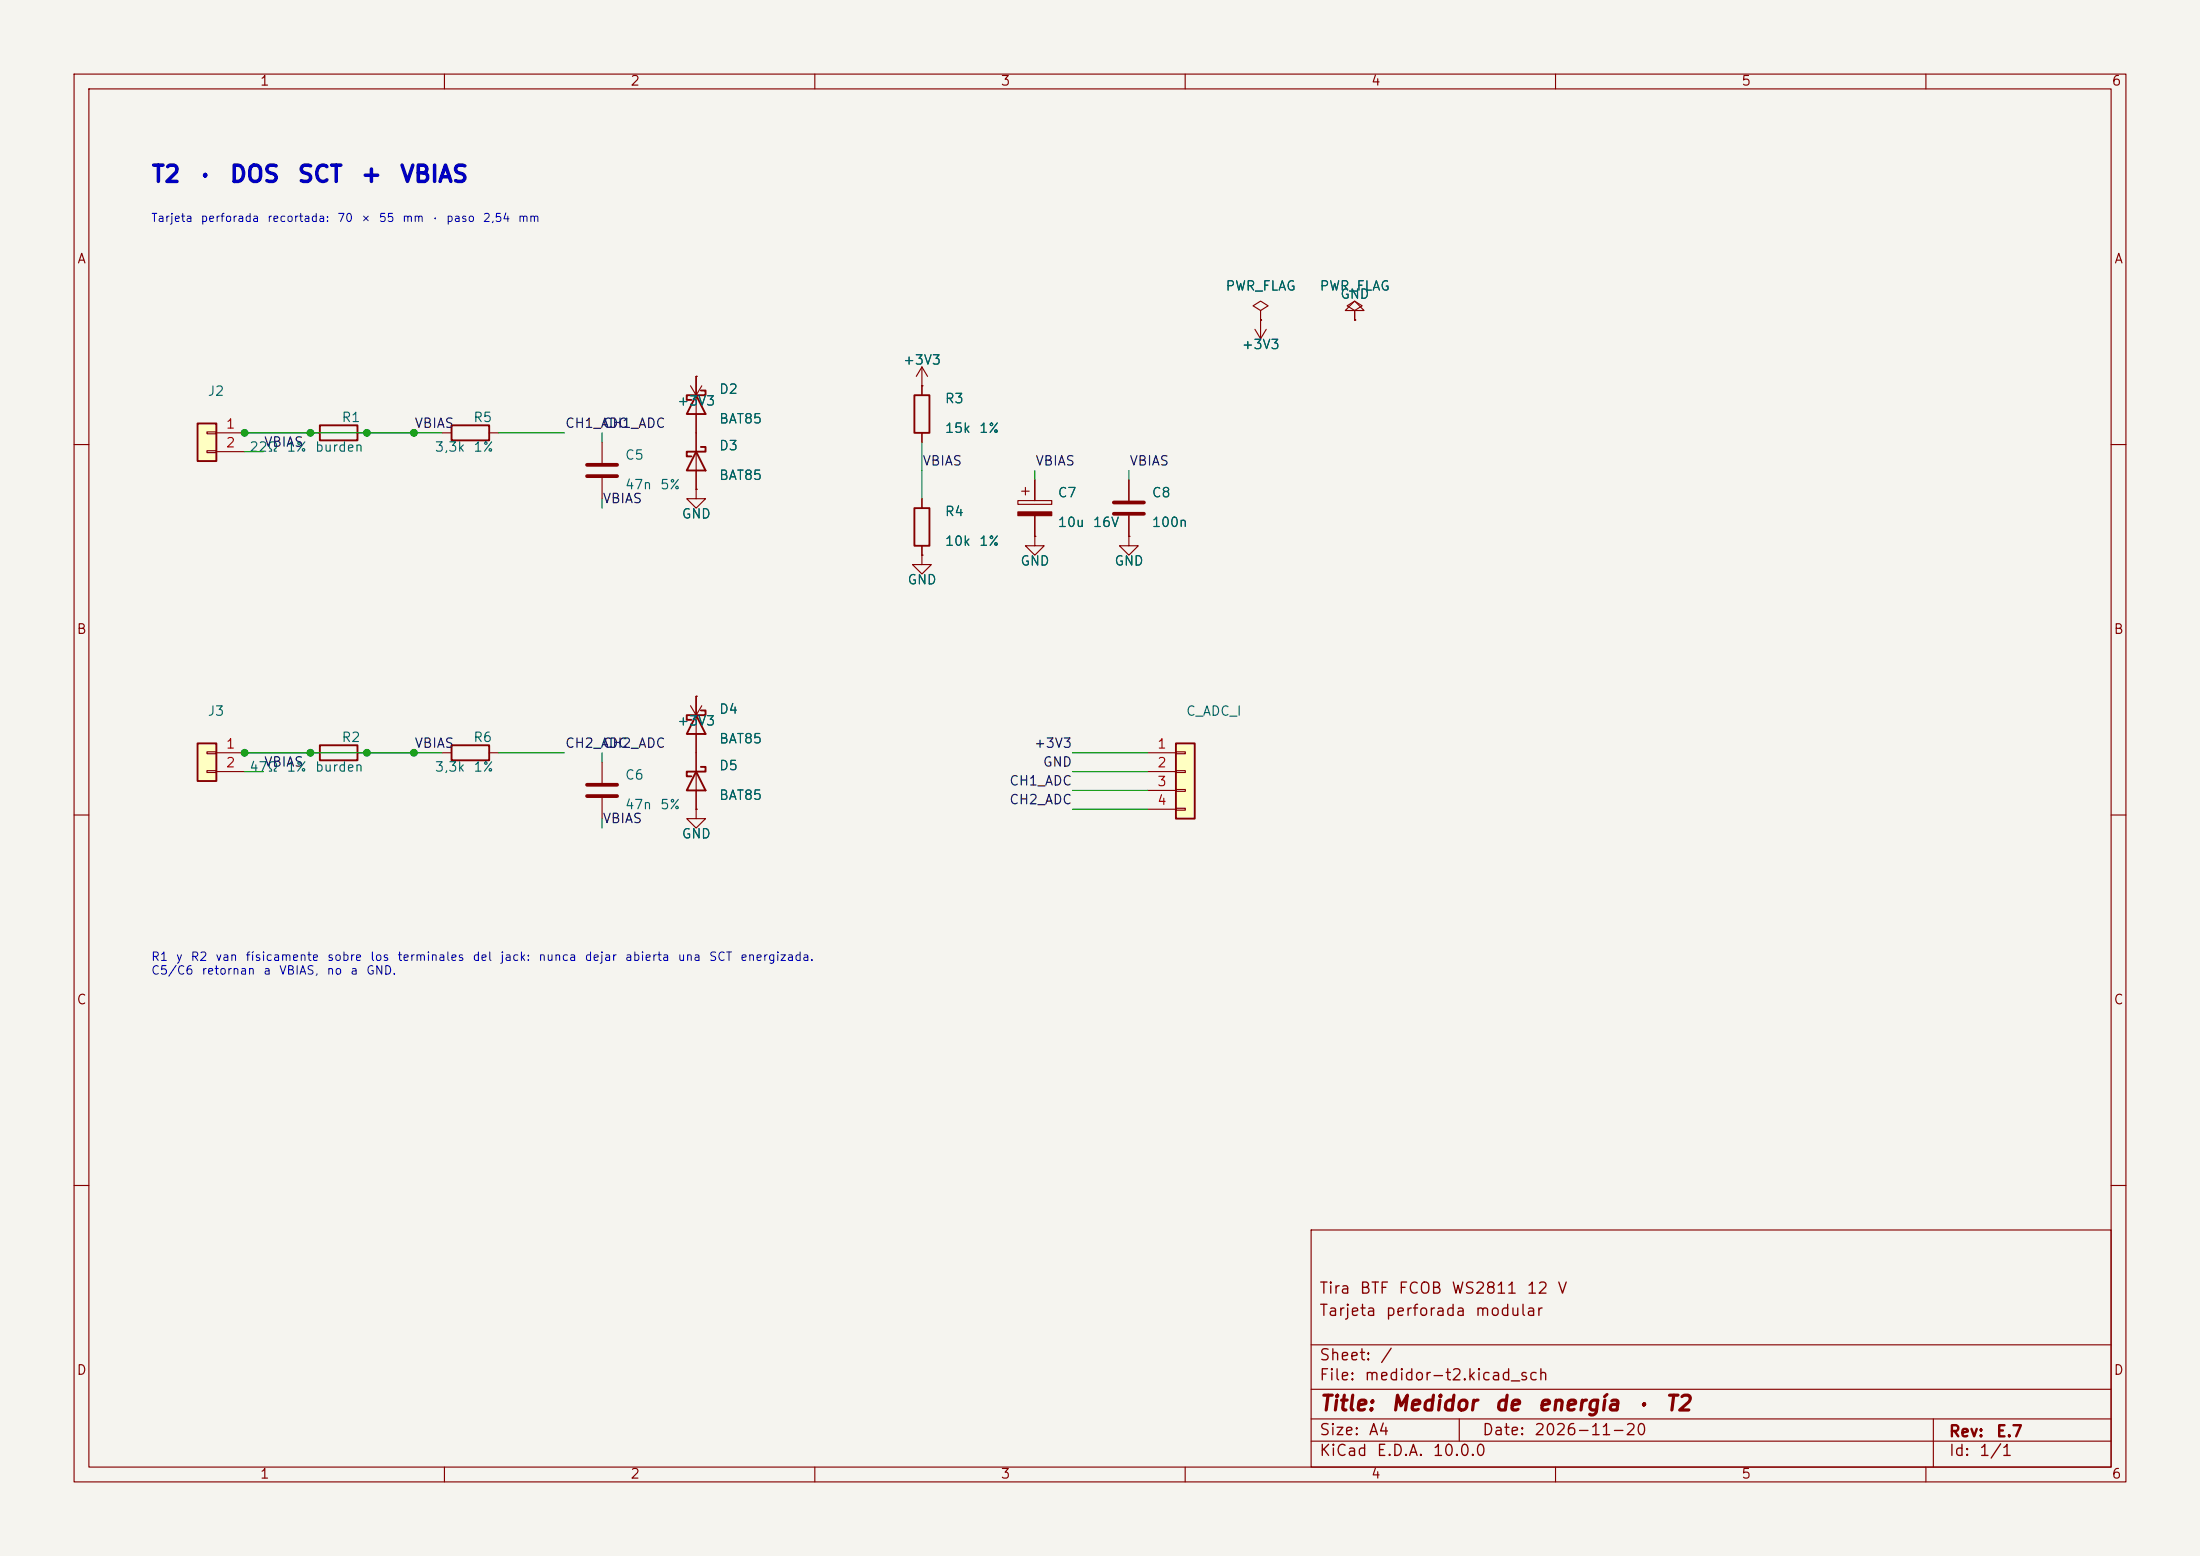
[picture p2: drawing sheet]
(kicad_sch
 (version 20250114)
 (generator "eeschema")
 (generator_version "9.0")
 (paper "A4")
 (title_block
  (title "Medidor de energía · T2")
  (date "2026-11-20")
  (rev "E.7")
  (company "")
  (comment 1 "Tarjeta perforada modular")
  (comment 2 "Tira BTF FCOB WS2811 12 V"))
 (lib_symbols
  (symbol "Connector_Generic:Conn_01x02"
   (pin_names
    (offset 1.016) (hide yes)) (exclude_from_sim no) (in_bom yes) (on_board yes)
   (in_pos_files yes)
   (duplicate_pin_numbers_are_jumpers no)
   (property "Reference" "J" (at 0 2.54 0) (show_name no) (do_not_autoplace no) (effects (font (size 1.27 1.27))))
   (property "Value" "Conn_01x02" (at 0 -5.08 0) (show_name no) (do_not_autoplace no) (effects (font (size 1.27 1.27))))
   (property "Footprint" "" (at 0 0 0) (show_name no) (do_not_autoplace no) (hide yes) (effects (font (size 1.27 1.27))))
   (property "Datasheet" "" (at 0 0 0) (show_name no) (do_not_autoplace no) (hide yes) (effects (font (size 1.27 1.27))))
   (property "Description" "Generic connector, single row, 01x02, script generated (kicad-library-utils/schlib/autogen/connector/)" (at 0 0 0) (show_name no) (do_not_autoplace no) (hide yes) (effects (font (size 1.27 1.27))))
   (symbol "Conn_01x02_1_1"
    (rectangle (start -1.27 1.27) (end 1.27 -3.81) (stroke (width 0.254) (type default)) (fill (type background)))
    (rectangle (start -1.27 0.127) (end 0 -0.127) (stroke (width 0.1524) (type default)) (fill (type none)))
    (rectangle (start -1.27 -2.413) (end 0 -2.667) (stroke (width 0.1524) (type default)) (fill (type none)))
    (pin passive line (at -5.08 0 0) (length 3.81) (name "Pin_1" (effects (font (size 1.27 1.27)))) (number "1" (effects (font (size 1.27 1.27)))))
    (pin passive line (at -5.08 -2.54 0) (length 3.81) (name "Pin_2" (effects (font (size 1.27 1.27)))) (number "2" (effects (font (size 1.27 1.27))))))
   (embedded_fonts no))
  (symbol "Device:R"
   (pin_numbers (hide yes))
   (pin_names
    (offset 0)) (exclude_from_sim no) (in_bom yes) (on_board yes)
   (in_pos_files yes)
   (duplicate_pin_numbers_are_jumpers no)
   (property "Reference" "R" (at 2.032 0 90) (show_name no) (do_not_autoplace no) (effects (font (size 1.27 1.27))))
   (property "Value" "R" (at 0 0 90) (show_name no) (do_not_autoplace no) (effects (font (size 1.27 1.27))))
   (property "Footprint" "" (at -1.778 0 90) (show_name no) (do_not_autoplace no) (hide yes) (effects (font (size 1.27 1.27))))
   (property "Datasheet" "" (at 0 0 0) (show_name no) (do_not_autoplace no) (hide yes) (effects (font (size 1.27 1.27))))
   (property "Description" "Resistor" (at 0 0 0) (show_name no) (do_not_autoplace no) (hide yes) (effects (font (size 1.27 1.27))))
   (symbol "R_0_1"
    (rectangle (start -1.016 -2.54) (end 1.016 2.54) (stroke (width 0.254) (type default)) (fill (type none))))
   (symbol "R_1_1"
    (pin passive line (at 0 3.81 270) (length 1.27) (name "" (effects (font (size 1.27 1.27)))) (number "1" (effects (font (size 1.27 1.27)))))
    (pin passive line (at 0 -3.81 90) (length 1.27) (name "" (effects (font (size 1.27 1.27)))) (number "2" (effects (font (size 1.27 1.27))))))
   (embedded_fonts no))
  (symbol "Device:C"
   (pin_numbers (hide yes))
   (pin_names
    (offset 0.254)) (exclude_from_sim no) (in_bom yes) (on_board yes)
   (in_pos_files yes)
   (duplicate_pin_numbers_are_jumpers no)
   (property "Reference" "C" (at 0.635 2.54 0) (show_name no) (do_not_autoplace no) (effects (font (size 1.27 1.27)) (justify left)))
   (property "Value" "C" (at 0.635 -2.54 0) (show_name no) (do_not_autoplace no) (effects (font (size 1.27 1.27)) (justify left)))
   (property "Footprint" "" (at 0.9652 -3.81 0) (show_name no) (do_not_autoplace no) (hide yes) (effects (font (size 1.27 1.27))))
   (property "Datasheet" "" (at 0 0 0) (show_name no) (do_not_autoplace no) (hide yes) (effects (font (size 1.27 1.27))))
   (property "Description" "Unpolarized capacitor" (at 0 0 0) (show_name no) (do_not_autoplace no) (hide yes) (effects (font (size 1.27 1.27))))
   (symbol "C_0_1"
    (polyline (pts (xy -2.032 0.762) (xy 2.032 0.762)) (stroke (width 0.508) (type default)) (fill (type none)))
    (polyline (pts (xy -2.032 -0.762) (xy 2.032 -0.762)) (stroke (width 0.508) (type default)) (fill (type none))))
   (symbol "C_1_1"
    (pin passive line (at 0 3.81 270) (length 2.794) (name "" (effects (font (size 1.27 1.27)))) (number "1" (effects (font (size 1.27 1.27)))))
    (pin passive line (at 0 -3.81 90) (length 2.794) (name "" (effects (font (size 1.27 1.27)))) (number "2" (effects (font (size 1.27 1.27))))))
   (embedded_fonts no))
  (symbol "Device:D_Schottky"
   (pin_numbers (hide yes))
   (pin_names
    (offset 1.016) (hide yes)) (exclude_from_sim no) (in_bom yes) (on_board yes)
   (in_pos_files yes)
   (duplicate_pin_numbers_are_jumpers no)
   (property "Reference" "D" (at 0 2.54 0) (show_name no) (do_not_autoplace no) (effects (font (size 1.27 1.27))))
   (property "Value" "D_Schottky" (at 0 -2.54 0) (show_name no) (do_not_autoplace no) (effects (font (size 1.27 1.27))))
   (property "Footprint" "" (at 0 0 0) (show_name no) (do_not_autoplace no) (hide yes) (effects (font (size 1.27 1.27))))
   (property "Datasheet" "" (at 0 0 0) (show_name no) (do_not_autoplace no) (hide yes) (effects (font (size 1.27 1.27))))
   (property "Description" "Schottky diode" (at 0 0 0) (show_name no) (do_not_autoplace no) (hide yes) (effects (font (size 1.27 1.27))))
   (symbol "D_Schottky_0_1"
    (polyline (pts (xy -1.905 0.635) (xy -1.905 1.27) (xy -1.27 1.27) (xy -1.27 -1.27) (xy -0.635 -1.27) (xy -0.635 -0.635)) (stroke (width 0.254) (type default)) (fill (type none)))
    (polyline (pts (xy 1.27 1.27) (xy 1.27 -1.27) (xy -1.27 0) (xy 1.27 1.27)) (stroke (width 0.254) (type default)) (fill (type none)))
    (polyline (pts (xy 1.27 0) (xy -1.27 0)) (stroke (width 0) (type default)) (fill (type none))))
   (symbol "D_Schottky_1_1"
    (pin passive line (at -3.81 0 0) (length 2.54) (name "K" (effects (font (size 1.27 1.27)))) (number "1" (effects (font (size 1.27 1.27)))))
    (pin passive line (at 3.81 0 180) (length 2.54) (name "A" (effects (font (size 1.27 1.27)))) (number "2" (effects (font (size 1.27 1.27))))))
   (embedded_fonts no))
  (symbol "power:GND"
   (power global)
   (pin_numbers (hide yes))
   (pin_names
    (offset 0) (hide yes)) (exclude_from_sim no) (in_bom yes) (on_board yes)
   (in_pos_files yes)
   (duplicate_pin_numbers_are_jumpers no)
   (property "Reference" "#PWR" (at 0 -6.35 0) (show_name no) (do_not_autoplace no) (hide yes) (effects (font (size 1.27 1.27))))
   (property "Value" "GND" (at 0 -3.81 0) (show_name no) (do_not_autoplace no) (effects (font (size 1.27 1.27))))
   (property "Footprint" "" (at 0 0 0) (show_name no) (do_not_autoplace no) (hide yes) (effects (font (size 1.27 1.27))))
   (property "Datasheet" "" (at 0 0 0) (show_name no) (do_not_autoplace no) (hide yes) (effects (font (size 1.27 1.27))))
   (property "Description" "Power symbol creates a global label with name \"GND\" , ground" (at 0 0 0) (show_name no) (do_not_autoplace no) (hide yes) (effects (font (size 1.27 1.27))))
   (symbol "GND_0_1"
    (polyline (pts (xy 0 0) (xy 0 -1.27) (xy 1.27 -1.27) (xy 0 -2.54) (xy -1.27 -1.27) (xy 0 -1.27)) (stroke (width 0) (type default)) (fill (type none))))
   (symbol "GND_1_1"
    (pin power_in line (at 0 0 270) (length 0) (name "" (effects (font (size 1.27 1.27)))) (number "1" (effects (font (size 1.27 1.27))))))
   (embedded_fonts no))
  (symbol "power:+3V3"
   (power global)
   (pin_numbers (hide yes))
   (pin_names
    (offset 0) (hide yes)) (exclude_from_sim no) (in_bom yes) (on_board yes)
   (in_pos_files yes)
   (duplicate_pin_numbers_are_jumpers no)
   (property "Reference" "#PWR" (at 0 -3.81 0) (show_name no) (do_not_autoplace no) (hide yes) (effects (font (size 1.27 1.27))))
   (property "Value" "+3V3" (at 0 3.556 0) (show_name no) (do_not_autoplace no) (effects (font (size 1.27 1.27))))
   (property "Footprint" "" (at 0 0 0) (show_name no) (do_not_autoplace no) (hide yes) (effects (font (size 1.27 1.27))))
   (property "Datasheet" "" (at 0 0 0) (show_name no) (do_not_autoplace no) (hide yes) (effects (font (size 1.27 1.27))))
   (property "Description" "Power symbol creates a global label with name \"+3V3\"" (at 0 0 0) (show_name no) (do_not_autoplace no) (hide yes) (effects (font (size 1.27 1.27))))
   (symbol "+3V3_0_1"
    (polyline (pts (xy -0.762 1.27) (xy 0 2.54)) (stroke (width 0) (type default)) (fill (type none)))
    (polyline (pts (xy 0 2.54) (xy 0.762 1.27)) (stroke (width 0) (type default)) (fill (type none)))
    (polyline (pts (xy 0 0) (xy 0 2.54)) (stroke (width 0) (type default)) (fill (type none))))
   (symbol "+3V3_1_1"
    (pin power_in line (at 0 0 90) (length 0) (name "" (effects (font (size 1.27 1.27)))) (number "1" (effects (font (size 1.27 1.27))))))
   (embedded_fonts no))
  (symbol "Device:C_Polarized"
   (pin_numbers (hide yes))
   (pin_names
    (offset 0.254)) (exclude_from_sim no) (in_bom yes) (on_board yes)
   (in_pos_files yes)
   (duplicate_pin_numbers_are_jumpers no)
   (property "Reference" "C" (at 0.635 2.54 0) (show_name no) (do_not_autoplace no) (effects (font (size 1.27 1.27)) (justify left)))
   (property "Value" "C_Polarized" (at 0.635 -2.54 0) (show_name no) (do_not_autoplace no) (effects (font (size 1.27 1.27)) (justify left)))
   (property "Footprint" "" (at 0.9652 -3.81 0) (show_name no) (do_not_autoplace no) (hide yes) (effects (font (size 1.27 1.27))))
   (property "Datasheet" "" (at 0 0 0) (show_name no) (do_not_autoplace no) (hide yes) (effects (font (size 1.27 1.27))))
   (property "Description" "Polarized capacitor" (at 0 0 0) (show_name no) (do_not_autoplace no) (hide yes) (effects (font (size 1.27 1.27))))
   (symbol "C_Polarized_0_1"
    (rectangle (start -2.286 0.508) (end 2.286 1.016) (stroke (width 0) (type default)) (fill (type none)))
    (polyline (pts (xy -1.778 2.286) (xy -0.762 2.286)) (stroke (width 0) (type default)) (fill (type none)))
    (polyline (pts (xy -1.27 2.794) (xy -1.27 1.778)) (stroke (width 0) (type default)) (fill (type none)))
    (rectangle (start 2.286 -0.508) (end -2.286 -1.016) (stroke (width 0) (type default)) (fill (type outline))))
   (symbol "C_Polarized_1_1"
    (pin passive line (at 0 3.81 270) (length 2.794) (name "" (effects (font (size 1.27 1.27)))) (number "1" (effects (font (size 1.27 1.27)))))
    (pin passive line (at 0 -3.81 90) (length 2.794) (name "" (effects (font (size 1.27 1.27)))) (number "2" (effects (font (size 1.27 1.27))))))
   (embedded_fonts no))
  (symbol "Connector_Generic:Conn_01x04"
   (pin_names
    (offset 1.016) (hide yes)) (exclude_from_sim no) (in_bom yes) (on_board yes)
   (in_pos_files yes)
   (duplicate_pin_numbers_are_jumpers no)
   (property "Reference" "J" (at 0 5.08 0) (show_name no) (do_not_autoplace no) (effects (font (size 1.27 1.27))))
   (property "Value" "Conn_01x04" (at 0 -7.62 0) (show_name no) (do_not_autoplace no) (effects (font (size 1.27 1.27))))
   (property "Footprint" "" (at 0 0 0) (show_name no) (do_not_autoplace no) (hide yes) (effects (font (size 1.27 1.27))))
   (property "Datasheet" "" (at 0 0 0) (show_name no) (do_not_autoplace no) (hide yes) (effects (font (size 1.27 1.27))))
   (property "Description" "Generic connector, single row, 01x04, script generated (kicad-library-utils/schlib/autogen/connector/)" (at 0 0 0) (show_name no) (do_not_autoplace no) (hide yes) (effects (font (size 1.27 1.27))))
   (symbol "Conn_01x04_1_1"
    (rectangle (start -1.27 3.81) (end 1.27 -6.35) (stroke (width 0.254) (type default)) (fill (type background)))
    (rectangle (start -1.27 2.667) (end 0 2.413) (stroke (width 0.1524) (type default)) (fill (type none)))
    (rectangle (start -1.27 0.127) (end 0 -0.127) (stroke (width 0.1524) (type default)) (fill (type none)))
    (rectangle (start -1.27 -2.413) (end 0 -2.667) (stroke (width 0.1524) (type default)) (fill (type none)))
    (rectangle (start -1.27 -4.953) (end 0 -5.207) (stroke (width 0.1524) (type default)) (fill (type none)))
    (pin passive line (at -5.08 2.54 0) (length 3.81) (name "Pin_1" (effects (font (size 1.27 1.27)))) (number "1" (effects (font (size 1.27 1.27)))))
    (pin passive line (at -5.08 0 0) (length 3.81) (name "Pin_2" (effects (font (size 1.27 1.27)))) (number "2" (effects (font (size 1.27 1.27)))))
    (pin passive line (at -5.08 -2.54 0) (length 3.81) (name "Pin_3" (effects (font (size 1.27 1.27)))) (number "3" (effects (font (size 1.27 1.27)))))
    (pin passive line (at -5.08 -5.08 0) (length 3.81) (name "Pin_4" (effects (font (size 1.27 1.27)))) (number "4" (effects (font (size 1.27 1.27))))))
   (embedded_fonts no))
  (symbol "power:PWR_FLAG"
   (power global)
   (pin_numbers (hide yes))
   (pin_names
    (offset 0) (hide yes)) (exclude_from_sim no) (in_bom yes) (on_board yes)
   (in_pos_files yes)
   (duplicate_pin_numbers_are_jumpers no)
   (property "Reference" "#FLG" (at 0 1.905 0) (show_name no) (do_not_autoplace no) (hide yes) (effects (font (size 1.27 1.27))))
   (property "Value" "PWR_FLAG" (at 0 3.81 0) (show_name no) (do_not_autoplace no) (effects (font (size 1.27 1.27))))
   (property "Footprint" "" (at 0 0 0) (show_name no) (do_not_autoplace no) (hide yes) (effects (font (size 1.27 1.27))))
   (property "Datasheet" "" (at 0 0 0) (show_name no) (do_not_autoplace no) (hide yes) (effects (font (size 1.27 1.27))))
   (property "Description" "Special symbol for telling ERC where power comes from" (at 0 0 0) (show_name no) (do_not_autoplace no) (hide yes) (effects (font (size 1.27 1.27))))
   (symbol "PWR_FLAG_0_0"
    (pin power_out line (at 0 0 90) (length 0) (name "" (effects (font (size 1.27 1.27)))) (number "1" (effects (font (size 1.27 1.27))))))
   (symbol "PWR_FLAG_0_1"
    (polyline (pts (xy 0 0) (xy 0 1.27) (xy -1.016 1.905) (xy 0 2.54) (xy 1.016 1.905) (xy 0 1.27)) (stroke (width 0) (type default)) (fill (type none))))
   (embedded_fonts no)))
 (junction
  (at 33.02 58.42)
  (diameter 0)
  (color 0 0 0 0))
 (junction
  (at 33.02 101.6)
  (diameter 0)
  (color 0 0 0 0))
 (junction
  (at 41.91 58.42)
  (diameter 0)
  (color 0 0 0 0))
 (junction
  (at 41.91 101.6)
  (diameter 0)
  (color 0 0 0 0))
 (junction
  (at 49.53 58.42)
  (diameter 0)
  (color 0 0 0 0))
 (junction
  (at 49.53 101.6)
  (diameter 0)
  (color 0 0 0 0))
 (junction
  (at 55.88 58.42)
  (diameter 0)
  (color 0 0 0 0))
 (junction
  (at 55.88 101.6)
  (diameter 0)
  (color 0 0 0 0))
 (wire
  (pts (xy 33.02 58.42) (xy 41.91 58.42))
  (stroke (width 0) (type default)))
 (wire
  (pts (xy 49.53 58.42) (xy 55.88 58.42))
  (stroke (width 0) (type default)))
 (wire
  (pts (xy 33.02 58.42) (xy 59.69 58.42))
  (stroke (width 0) (type default)))
 (wire
  (pts (xy 67.31 58.42) (xy 76.2 58.42))
  (stroke (width 0) (type default)))
 (wire
  (pts (xy 81.28 59.69) (xy 81.28 58.42))
  (stroke (width 0) (type default)))
 (wire
  (pts (xy 81.28 67.31) (xy 81.28 68.58))
  (stroke (width 0) (type default)))
 (wire
  (pts (xy 33.02 60.96) (xy 35.56 60.96))
  (stroke (width 0) (type default)))
 (wire
  (pts (xy 33.02 101.6) (xy 41.91 101.6))
  (stroke (width 0) (type default)))
 (wire
  (pts (xy 49.53 101.6) (xy 55.88 101.6))
  (stroke (width 0) (type default)))
 (wire
  (pts (xy 33.02 101.6) (xy 59.69 101.6))
  (stroke (width 0) (type default)))
 (wire
  (pts (xy 67.31 101.6) (xy 76.2 101.6))
  (stroke (width 0) (type default)))
 (wire
  (pts (xy 81.28 102.87) (xy 81.28 101.6))
  (stroke (width 0) (type default)))
 (wire
  (pts (xy 81.28 110.49) (xy 81.28 111.76))
  (stroke (width 0) (type default)))
 (wire
  (pts (xy 33.02 104.14) (xy 35.56 104.14))
  (stroke (width 0) (type default)))
 (wire
  (pts (xy 124.46 59.69) (xy 124.46 63.5))
  (stroke (width 0) (type default)))
 (wire
  (pts (xy 124.46 63.5) (xy 124.46 67.31))
  (stroke (width 0) (type default)))
 (wire
  (pts (xy 139.7 64.77) (xy 139.7 63.5))
  (stroke (width 0) (type default)))
 (wire
  (pts (xy 152.4 64.77) (xy 152.4 63.5))
  (stroke (width 0) (type default)))
 (wire
  (pts (xy 154.94 101.6) (xy 144.78 101.6))
  (stroke (width 0) (type default)))
 (wire
  (pts (xy 154.94 104.14) (xy 144.78 104.14))
  (stroke (width 0) (type default)))
 (wire
  (pts (xy 154.94 106.68) (xy 144.78 106.68))
  (stroke (width 0) (type default)))
 (wire
  (pts (xy 154.94 109.22) (xy 144.78 109.22))
  (stroke (width 0) (type default)))
 (text "T2 · DOS SCT + VBIAS"
  (exclude_from_sim no)
  (at 20.32 25.4 0)
  (effects (font (size 2.2 2.2)
    (bold yes)) (justify left bottom)))
 (text "Tarjeta perforada recortada: 70 × 55 mm · paso 2,54 mm"
  (exclude_from_sim no)
  (at 20.32 30.48 0)
  (effects (font (size 1.1 1.1)) (justify left bottom)))
 (symbol
  (lib_id "Connector_Generic:Conn_01x02")
  (at 27.94 58.42 0)
  (mirror y)
  (unit 1)
  (exclude_from_sim no)
  (in_bom yes)
  (on_board yes)
  (dnp no)
  (property "Reference" "J2" (at 27.94 52.88 0) (effects (font (size 1.27 1.27)) (justify right)))
  (property "Value" "SCT-013-000 CH1 · T/S" (at 30.94 60.42 0) (effects (font (size 1.27 1.27)) (justify right) (hide yes)))
  (property "Footprint" "Connector_JST:JST_XH_B2B-XH-A_1x02_P2.50mm_Vertical" (at 27.94 58.42 0) (effects (font (size 1.27 1.27)) (hide yes)))
  (property "Datasheet" "" (at 27.94 58.42 0) (effects (font (size 1.27 1.27)) (hide yes)))
  (pin "1")
  (pin "2"))
 (symbol
  (lib_id "Device:R")
  (at 45.72 58.42 90)
  (unit 1)
  (exclude_from_sim no)
  (in_bom yes)
  (on_board no)
  (dnp no)
  (property "Reference" "R1" (at 48.72 56.42 90) (effects (font (size 1.27 1.27)) (justify left)))
  (property "Value" "22Ω 1% burden" (at 48.72 60.42 90) (effects (font (size 1.27 1.27)) (justify left)))
  (property "Footprint" "Resistor_THT:R_Axial_DIN0207_L6.3mm_D2.5mm_P10.16mm_Horizontal" (at 45.72 58.42 0) (effects (font (size 1.27 1.27)) (hide yes)))
  (property "Datasheet" "" (at 45.72 58.42 0) (effects (font (size 1.27 1.27)) (hide yes)))
  (pin "1")
  (pin "2"))
 (label "VBIAS"
  (at 55.88 58.42 0)
  (effects (font (size 1.27 1.27)) (justify left bottom)))
 (symbol
  (lib_id "Device:R")
  (at 63.5 58.42 90)
  (unit 1)
  (exclude_from_sim no)
  (in_bom yes)
  (on_board yes)
  (dnp no)
  (property "Reference" "R5" (at 66.5 56.42 90) (effects (font (size 1.27 1.27)) (justify left)))
  (property "Value" "3,3k 1%" (at 66.5 60.42 90) (effects (font (size 1.27 1.27)) (justify left)))
  (property "Footprint" "Resistor_THT:R_Axial_DIN0207_L6.3mm_D2.5mm_P10.16mm_Horizontal" (at 63.5 58.42 0) (effects (font (size 1.27 1.27)) (hide yes)))
  (property "Datasheet" "" (at 63.5 58.42 0) (effects (font (size 1.27 1.27)) (hide yes)))
  (pin "1")
  (pin "2"))
 (label "CH1_ADC"
  (at 76.2 58.42 0)
  (effects (font (size 1.27 1.27)) (justify left bottom)))
 (symbol
  (lib_id "Device:C")
  (at 81.28 63.5 0)
  (unit 1)
  (exclude_from_sim no)
  (in_bom yes)
  (on_board yes)
  (dnp no)
  (property "Reference" "C5" (at 84.28 61.5 0) (effects (font (size 1.27 1.27)) (justify left)))
  (property "Value" "47n 5%" (at 84.28 65.5 0) (effects (font (size 1.27 1.27)) (justify left)))
  (property "Footprint" "Capacitor_THT:C_Disc_D5.0mm_W2.5mm_P5.00mm" (at 81.28 63.5 0) (effects (font (size 1.27 1.27)) (hide yes)))
  (property "Datasheet" "" (at 81.28 63.5 0) (effects (font (size 1.27 1.27)) (hide yes)))
  (pin "1")
  (pin "2"))
 (label "CH1_ADC"
  (at 81.28 58.42 0)
  (effects (font (size 1.27 1.27)) (justify left bottom)))
 (label "VBIAS"
  (at 81.28 68.58 0)
  (effects (font (size 1.27 1.27)) (justify left bottom)))
 (symbol
  (lib_id "Device:D_Schottky")
  (at 93.98 62.23 270)
  (unit 1)
  (exclude_from_sim no)
  (in_bom yes)
  (on_board yes)
  (dnp no)
  (property "Reference" "D3" (at 96.98 60.23 270) (effects (font (size 1.27 1.27)) (justify right)))
  (property "Value" "BAT85" (at 96.98 64.23 270) (effects (font (size 1.27 1.27)) (justify right)))
  (property "Footprint" "Diode_THT:D_DO-35_SOD27_P7.62mm_Horizontal" (at 93.98 62.23 0) (effects (font (size 1.27 1.27)) (hide yes)))
  (property "Datasheet" "" (at 93.98 62.23 0) (effects (font (size 1.27 1.27)) (hide yes)))
  (pin "1")
  (pin "2"))
 (symbol
  (lib_id "Device:D_Schottky")
  (at 93.98 54.61 270)
  (unit 1)
  (exclude_from_sim no)
  (in_bom yes)
  (on_board yes)
  (dnp no)
  (property "Reference" "D2" (at 96.98 52.61 270) (effects (font (size 1.27 1.27)) (justify right)))
  (property "Value" "BAT85" (at 96.98 56.61 270) (effects (font (size 1.27 1.27)) (justify right)))
  (property "Footprint" "Diode_THT:D_DO-35_SOD27_P7.62mm_Horizontal" (at 93.98 54.61 0) (effects (font (size 1.27 1.27)) (hide yes)))
  (property "Datasheet" "" (at 93.98 54.61 0) (effects (font (size 1.27 1.27)) (hide yes)))
  (pin "1")
  (pin "2"))
 (symbol
  (lib_id "power:GND")
  (at 93.98 66.04 0)
  (unit 1)
  (exclude_from_sim no)
  (in_bom no)
  (on_board yes)
  (dnp no)
  (property "Reference" "#PWR001" (at 93.98 66.04 0) (effects (font (size 1.27 1.27)) (hide yes)))
  (property "Value" "GND" (at 93.98 69.44 0) (effects (font (size 1.27 1.27))))
  (property "Footprint" "" (at 93.98 66.04 0) (effects (font (size 1.27 1.27)) (hide yes)))
  (property "Datasheet" "" (at 93.98 66.04 0) (effects (font (size 1.27 1.27)) (hide yes)))
  (pin "1"))
 (symbol
  (lib_id "power:+3V3")
  (at 93.98 50.8 180)
  (unit 1)
  (exclude_from_sim no)
  (in_bom no)
  (on_board yes)
  (dnp no)
  (property "Reference" "#PWR002" (at 93.98 50.8 0) (effects (font (size 1.27 1.27)) (hide yes)))
  (property "Value" "+3V3" (at 93.98 54.2 0) (effects (font (size 1.27 1.27))))
  (property "Footprint" "" (at 93.98 50.8 0) (effects (font (size 1.27 1.27)) (hide yes)))
  (property "Datasheet" "" (at 93.98 50.8 0) (effects (font (size 1.27 1.27)) (hide yes)))
  (pin "1"))
 (label "VBIAS"
  (at 35.56 60.96 0)
  (effects (font (size 1.27 1.27)) (justify left bottom)))
 (symbol
  (lib_id "Connector_Generic:Conn_01x02")
  (at 27.94 101.6 0)
  (mirror y)
  (unit 1)
  (exclude_from_sim no)
  (in_bom yes)
  (on_board yes)
  (dnp no)
  (property "Reference" "J3" (at 27.94 96.06 0) (effects (font (size 1.27 1.27)) (justify right)))
  (property "Value" "SCT-013-000 CH2 · T/S" (at 30.94 103.6 0) (effects (font (size 1.27 1.27)) (justify right) (hide yes)))
  (property "Footprint" "Connector_JST:JST_XH_B2B-XH-A_1x02_P2.50mm_Vertical" (at 27.94 101.6 0) (effects (font (size 1.27 1.27)) (hide yes)))
  (property "Datasheet" "" (at 27.94 101.6 0) (effects (font (size 1.27 1.27)) (hide yes)))
  (pin "1")
  (pin "2"))
 (symbol
  (lib_id "Device:R")
  (at 45.72 101.6 90)
  (unit 1)
  (exclude_from_sim no)
  (in_bom yes)
  (on_board no)
  (dnp no)
  (property "Reference" "R2" (at 48.72 99.6 90) (effects (font (size 1.27 1.27)) (justify left)))
  (property "Value" "47Ω 1% burden" (at 48.72 103.6 90) (effects (font (size 1.27 1.27)) (justify left)))
  (property "Footprint" "Resistor_THT:R_Axial_DIN0207_L6.3mm_D2.5mm_P10.16mm_Horizontal" (at 45.72 101.6 0) (effects (font (size 1.27 1.27)) (hide yes)))
  (property "Datasheet" "" (at 45.72 101.6 0) (effects (font (size 1.27 1.27)) (hide yes)))
  (pin "1")
  (pin "2"))
 (label "VBIAS"
  (at 55.88 101.6 0)
  (effects (font (size 1.27 1.27)) (justify left bottom)))
 (symbol
  (lib_id "Device:R")
  (at 63.5 101.6 90)
  (unit 1)
  (exclude_from_sim no)
  (in_bom yes)
  (on_board yes)
  (dnp no)
  (property "Reference" "R6" (at 66.5 99.6 90) (effects (font (size 1.27 1.27)) (justify left)))
  (property "Value" "3,3k 1%" (at 66.5 103.6 90) (effects (font (size 1.27 1.27)) (justify left)))
  (property "Footprint" "Resistor_THT:R_Axial_DIN0207_L6.3mm_D2.5mm_P10.16mm_Horizontal" (at 63.5 101.6 0) (effects (font (size 1.27 1.27)) (hide yes)))
  (property "Datasheet" "" (at 63.5 101.6 0) (effects (font (size 1.27 1.27)) (hide yes)))
  (pin "1")
  (pin "2"))
 (label "CH2_ADC"
  (at 76.2 101.6 0)
  (effects (font (size 1.27 1.27)) (justify left bottom)))
 (symbol
  (lib_id "Device:C")
  (at 81.28 106.68 0)
  (unit 1)
  (exclude_from_sim no)
  (in_bom yes)
  (on_board yes)
  (dnp no)
  (property "Reference" "C6" (at 84.28 104.68 0) (effects (font (size 1.27 1.27)) (justify left)))
  (property "Value" "47n 5%" (at 84.28 108.68 0) (effects (font (size 1.27 1.27)) (justify left)))
  (property "Footprint" "Capacitor_THT:C_Disc_D5.0mm_W2.5mm_P5.00mm" (at 81.28 106.68 0) (effects (font (size 1.27 1.27)) (hide yes)))
  (property "Datasheet" "" (at 81.28 106.68 0) (effects (font (size 1.27 1.27)) (hide yes)))
  (pin "1")
  (pin "2"))
 (label "CH2_ADC"
  (at 81.28 101.6 0)
  (effects (font (size 1.27 1.27)) (justify left bottom)))
 (label "VBIAS"
  (at 81.28 111.76 0)
  (effects (font (size 1.27 1.27)) (justify left bottom)))
 (symbol
  (lib_id "Device:D_Schottky")
  (at 93.98 105.41 270)
  (unit 1)
  (exclude_from_sim no)
  (in_bom yes)
  (on_board yes)
  (dnp no)
  (property "Reference" "D5" (at 96.98 103.41 270) (effects (font (size 1.27 1.27)) (justify right)))
  (property "Value" "BAT85" (at 96.98 107.41 270) (effects (font (size 1.27 1.27)) (justify right)))
  (property "Footprint" "Diode_THT:D_DO-35_SOD27_P7.62mm_Horizontal" (at 93.98 105.41 0) (effects (font (size 1.27 1.27)) (hide yes)))
  (property "Datasheet" "" (at 93.98 105.41 0) (effects (font (size 1.27 1.27)) (hide yes)))
  (pin "1")
  (pin "2"))
 (symbol
  (lib_id "Device:D_Schottky")
  (at 93.98 97.79 270)
  (unit 1)
  (exclude_from_sim no)
  (in_bom yes)
  (on_board yes)
  (dnp no)
  (property "Reference" "D4" (at 96.98 95.79 270) (effects (font (size 1.27 1.27)) (justify right)))
  (property "Value" "BAT85" (at 96.98 99.79 270) (effects (font (size 1.27 1.27)) (justify right)))
  (property "Footprint" "Diode_THT:D_DO-35_SOD27_P7.62mm_Horizontal" (at 93.98 97.79 0) (effects (font (size 1.27 1.27)) (hide yes)))
  (property "Datasheet" "" (at 93.98 97.79 0) (effects (font (size 1.27 1.27)) (hide yes)))
  (pin "1")
  (pin "2"))
 (symbol
  (lib_id "power:GND")
  (at 93.98 109.22 0)
  (unit 1)
  (exclude_from_sim no)
  (in_bom no)
  (on_board yes)
  (dnp no)
  (property "Reference" "#PWR003" (at 93.98 109.22 0) (effects (font (size 1.27 1.27)) (hide yes)))
  (property "Value" "GND" (at 93.98 112.62 0) (effects (font (size 1.27 1.27))))
  (property "Footprint" "" (at 93.98 109.22 0) (effects (font (size 1.27 1.27)) (hide yes)))
  (property "Datasheet" "" (at 93.98 109.22 0) (effects (font (size 1.27 1.27)) (hide yes)))
  (pin "1"))
 (symbol
  (lib_id "power:+3V3")
  (at 93.98 93.98 180)
  (unit 1)
  (exclude_from_sim no)
  (in_bom no)
  (on_board yes)
  (dnp no)
  (property "Reference" "#PWR004" (at 93.98 93.98 0) (effects (font (size 1.27 1.27)) (hide yes)))
  (property "Value" "+3V3" (at 93.98 97.38 0) (effects (font (size 1.27 1.27))))
  (property "Footprint" "" (at 93.98 93.98 0) (effects (font (size 1.27 1.27)) (hide yes)))
  (property "Datasheet" "" (at 93.98 93.98 0) (effects (font (size 1.27 1.27)) (hide yes)))
  (pin "1"))
 (label "VBIAS"
  (at 35.56 104.14 0)
  (effects (font (size 1.27 1.27)) (justify left bottom)))
 (symbol
  (lib_id "Device:R")
  (at 124.46 55.88 0)
  (unit 1)
  (exclude_from_sim no)
  (in_bom yes)
  (on_board yes)
  (dnp no)
  (property "Reference" "R3" (at 127.46 53.88 0) (effects (font (size 1.27 1.27)) (justify left)))
  (property "Value" "15k 1%" (at 127.46 57.88 0) (effects (font (size 1.27 1.27)) (justify left)))
  (property "Footprint" "Resistor_THT:R_Axial_DIN0207_L6.3mm_D2.5mm_P10.16mm_Horizontal" (at 124.46 55.88 0) (effects (font (size 1.27 1.27)) (hide yes)))
  (property "Datasheet" "" (at 124.46 55.88 0) (effects (font (size 1.27 1.27)) (hide yes)))
  (pin "1")
  (pin "2"))
 (symbol
  (lib_id "Device:R")
  (at 124.46 71.12 0)
  (unit 1)
  (exclude_from_sim no)
  (in_bom yes)
  (on_board yes)
  (dnp no)
  (property "Reference" "R4" (at 127.46 69.12 0) (effects (font (size 1.27 1.27)) (justify left)))
  (property "Value" "10k 1%" (at 127.46 73.12 0) (effects (font (size 1.27 1.27)) (justify left)))
  (property "Footprint" "Resistor_THT:R_Axial_DIN0207_L6.3mm_D2.5mm_P10.16mm_Horizontal" (at 124.46 71.12 0) (effects (font (size 1.27 1.27)) (hide yes)))
  (property "Datasheet" "" (at 124.46 71.12 0) (effects (font (size 1.27 1.27)) (hide yes)))
  (pin "1")
  (pin "2"))
 (symbol
  (lib_id "power:+3V3")
  (at 124.46 52.07 0)
  (unit 1)
  (exclude_from_sim no)
  (in_bom no)
  (on_board yes)
  (dnp no)
  (property "Reference" "#PWR005" (at 124.46 52.07 0) (effects (font (size 1.27 1.27)) (hide yes)))
  (property "Value" "+3V3" (at 124.46 48.67 0) (effects (font (size 1.27 1.27))))
  (property "Footprint" "" (at 124.46 52.07 0) (effects (font (size 1.27 1.27)) (hide yes)))
  (property "Datasheet" "" (at 124.46 52.07 0) (effects (font (size 1.27 1.27)) (hide yes)))
  (pin "1"))
 (label "VBIAS"
  (at 124.46 63.5 0)
  (effects (font (size 1.27 1.27)) (justify left bottom)))
 (symbol
  (lib_id "power:GND")
  (at 124.46 74.93 0)
  (unit 1)
  (exclude_from_sim no)
  (in_bom no)
  (on_board yes)
  (dnp no)
  (property "Reference" "#PWR006" (at 124.46 74.93 0) (effects (font (size 1.27 1.27)) (hide yes)))
  (property "Value" "GND" (at 124.46 78.33 0) (effects (font (size 1.27 1.27))))
  (property "Footprint" "" (at 124.46 74.93 0) (effects (font (size 1.27 1.27)) (hide yes)))
  (property "Datasheet" "" (at 124.46 74.93 0) (effects (font (size 1.27 1.27)) (hide yes)))
  (pin "1"))
 (symbol
  (lib_id "Device:C_Polarized")
  (at 139.7 68.58 0)
  (unit 1)
  (exclude_from_sim no)
  (in_bom yes)
  (on_board yes)
  (dnp no)
  (property "Reference" "C7" (at 142.7 66.58 0) (effects (font (size 1.27 1.27)) (justify left)))
  (property "Value" "10u 16V" (at 142.7 70.58 0) (effects (font (size 1.27 1.27)) (justify left)))
  (property "Footprint" "Capacitor_THT:CP_Radial_D5.0mm_P2.00mm" (at 139.7 68.58 0) (effects (font (size 1.27 1.27)) (hide yes)))
  (property "Datasheet" "" (at 139.7 68.58 0) (effects (font (size 1.27 1.27)) (hide yes)))
  (pin "1")
  (pin "2"))
 (symbol
  (lib_id "Device:C")
  (at 152.4 68.58 0)
  (unit 1)
  (exclude_from_sim no)
  (in_bom yes)
  (on_board yes)
  (dnp no)
  (property "Reference" "C8" (at 155.4 66.58 0) (effects (font (size 1.27 1.27)) (justify left)))
  (property "Value" "100n" (at 155.4 70.58 0) (effects (font (size 1.27 1.27)) (justify left)))
  (property "Footprint" "Capacitor_THT:C_Disc_D5.0mm_W2.5mm_P5.00mm" (at 152.4 68.58 0) (effects (font (size 1.27 1.27)) (hide yes)))
  (property "Datasheet" "" (at 152.4 68.58 0) (effects (font (size 1.27 1.27)) (hide yes)))
  (pin "1")
  (pin "2"))
 (label "VBIAS"
  (at 139.7 63.5 0)
  (effects (font (size 1.27 1.27)) (justify left bottom)))
 (symbol
  (lib_id "power:GND")
  (at 139.7 72.39 0)
  (unit 1)
  (exclude_from_sim no)
  (in_bom no)
  (on_board yes)
  (dnp no)
  (property "Reference" "#PWR007" (at 139.7 72.39 0) (effects (font (size 1.27 1.27)) (hide yes)))
  (property "Value" "GND" (at 139.7 75.79 0) (effects (font (size 1.27 1.27))))
  (property "Footprint" "" (at 139.7 72.39 0) (effects (font (size 1.27 1.27)) (hide yes)))
  (property "Datasheet" "" (at 139.7 72.39 0) (effects (font (size 1.27 1.27)) (hide yes)))
  (pin "1"))
 (label "VBIAS"
  (at 152.4 63.5 0)
  (effects (font (size 1.27 1.27)) (justify left bottom)))
 (symbol
  (lib_id "power:GND")
  (at 152.4 72.39 0)
  (unit 1)
  (exclude_from_sim no)
  (in_bom no)
  (on_board yes)
  (dnp no)
  (property "Reference" "#PWR008" (at 152.4 72.39 0) (effects (font (size 1.27 1.27)) (hide yes)))
  (property "Value" "GND" (at 152.4 75.79 0) (effects (font (size 1.27 1.27))))
  (property "Footprint" "" (at 152.4 72.39 0) (effects (font (size 1.27 1.27)) (hide yes)))
  (property "Datasheet" "" (at 152.4 72.39 0) (effects (font (size 1.27 1.27)) (hide yes)))
  (pin "1"))
 (symbol
  (lib_id "Connector_Generic:Conn_01x04")
  (at 160.02 104.14 0)
  (unit 1)
  (exclude_from_sim no)
  (in_bom yes)
  (on_board yes)
  (dnp no)
  (property "Reference" "C_ADC_I" (at 160.02 96.06 0) (effects (font (size 1.27 1.27)) (justify left)))
  (property "Value" "+3V3 / GND / CH1 / CH2" (at 163.02 106.14 0) (effects (font (size 1.27 1.27)) (justify left) (hide yes)))
  (property "Footprint" "Connector_JST:JST_XH_B4B-XH-A_1x04_P2.50mm_Vertical" (at 160.02 104.14 0) (effects (font (size 1.27 1.27)) (hide yes)))
  (property "Datasheet" "" (at 160.02 104.14 0) (effects (font (size 1.27 1.27)) (hide yes)))
  (pin "1")
  (pin "2")
  (pin "3")
  (pin "4"))
 (label "+3V3"
  (at 144.78 101.6 180)
  (effects (font (size 1.27 1.27)) (justify right bottom)))
 (label "GND"
  (at 144.78 104.14 180)
  (effects (font (size 1.27 1.27)) (justify right bottom)))
 (label "CH1_ADC"
  (at 144.78 106.68 180)
  (effects (font (size 1.27 1.27)) (justify right bottom)))
 (label "CH2_ADC"
  (at 144.78 109.22 180)
  (effects (font (size 1.27 1.27)) (justify right bottom)))
 (symbol
  (lib_id "power:+3V3")
  (at 170.18 43.18 180)
  (unit 1)
  (exclude_from_sim no)
  (in_bom no)
  (on_board yes)
  (dnp no)
  (property "Reference" "#PWR009" (at 170.18 43.18 0) (effects (font (size 1.27 1.27)) (hide yes)))
  (property "Value" "+3V3" (at 170.18 46.58 0) (effects (font (size 1.27 1.27))))
  (property "Footprint" "" (at 170.18 43.18 0) (effects (font (size 1.27 1.27)) (hide yes)))
  (property "Datasheet" "" (at 170.18 43.18 0) (effects (font (size 1.27 1.27)) (hide yes)))
  (pin "1"))
 (symbol
  (lib_id "power:PWR_FLAG")
  (at 170.18 43.18 0)
  (unit 1)
  (exclude_from_sim no)
  (in_bom no)
  (on_board yes)
  (dnp no)
  (property "Reference" "#FLG01" (at 170.18 43.18 0) (effects (font (size 1.27 1.27)) (hide yes)))
  (property "Value" "PWR_FLAG" (at 170.18 38.68 0) (effects (font (size 1.27 1.27))))
  (property "Footprint" "" (at 170.18 43.18 0) (effects (font (size 1.27 1.27)) (hide yes)))
  (property "Datasheet" "" (at 170.18 43.18 0) (effects (font (size 1.27 1.27)) (hide yes)))
  (pin "1"))
 (symbol
  (lib_id "power:GND")
  (at 182.88 43.18 180)
  (unit 1)
  (exclude_from_sim no)
  (in_bom no)
  (on_board yes)
  (dnp no)
  (property "Reference" "#PWR010" (at 182.88 43.18 0) (effects (font (size 1.27 1.27)) (hide yes)))
  (property "Value" "GND" (at 182.88 39.78 0) (effects (font (size 1.27 1.27))))
  (property "Footprint" "" (at 182.88 43.18 0) (effects (font (size 1.27 1.27)) (hide yes)))
  (property "Datasheet" "" (at 182.88 43.18 0) (effects (font (size 1.27 1.27)) (hide yes)))
  (pin "1"))
 (symbol
  (lib_id "power:PWR_FLAG")
  (at 182.88 43.18 0)
  (unit 1)
  (exclude_from_sim no)
  (in_bom no)
  (on_board yes)
  (dnp no)
  (property "Reference" "#FLG02" (at 182.88 43.18 0) (effects (font (size 1.27 1.27)) (hide yes)))
  (property "Value" "PWR_FLAG" (at 182.88 38.68 0) (effects (font (size 1.27 1.27))))
  (property "Footprint" "" (at 182.88 43.18 0) (effects (font (size 1.27 1.27)) (hide yes)))
  (property "Datasheet" "" (at 182.88 43.18 0) (effects (font (size 1.27 1.27)) (hide yes)))
  (pin "1"))
 (text "R1 y R2 van físicamente sobre los terminales del jack: nunca dejar abierta una SCT energizada.\nC5/C6 retornan a VBIAS, no a GND."
  (exclude_from_sim no)
  (at 20.32 132.08 0)
  (effects (font (size 1.15 1.15)) (justify left bottom)))
 (sheet_instances
  (path ""
   (page "1")))
 (embedded_fonts no))
